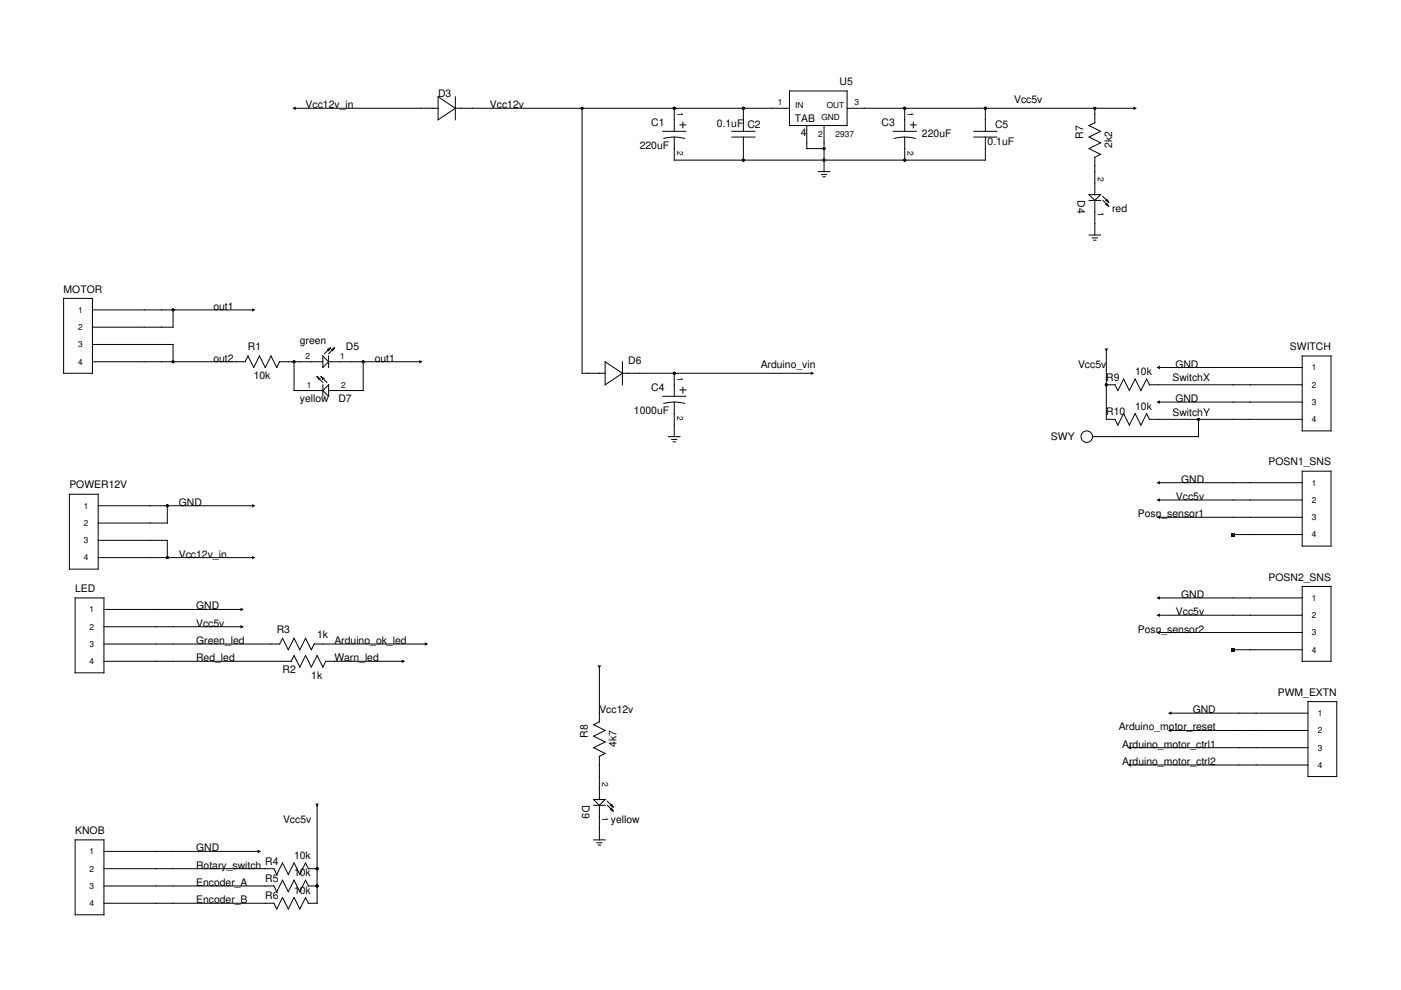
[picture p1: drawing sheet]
<svg xmlns="http://www.w3.org/2000/svg" width="297mm" height="210mm" viewBox="0 0 297 210" stroke-linecap="round" stroke-linejoin="round" font-family="sans-serif">
<g fill="none" stroke="#000" stroke-width=".21">
<path d="M167.4 19.3h12.2v7.3h-12.2zM62.3 23h30.6M92.9 20.5l3.6 2.5-3.6 2.4zM96.5 20.5v4.9M96.5 23h70.9M123.4 23v56.1h4.9M140.5 27.8h4.9M140.7 29.4a8.6 8.6 0 0 1 4.5 0M143 23v4.8M143 29.1v4.8h65.9v-4.8M144.2 26.5h1.2M144.8 25.9v1.2"/>
<path d="M155.2 27.8h4.9M155.2 29.1h4.9M157.6 23v4.8M157.6 29.1v4.8M171 26.6v4.9h3.7M173.5 36.4h2.4M174.2 37h1.1M174.5 37.5h.5M174.7 26.6v9.8M179.6 23h61.1M189.4 27.8h4.9M189.6 29.4a8.6 8.6 0 0 1 4.4 0"/>
<path d="M191.8 23v4.8M191.8 29.1v4.8M193 26.5h1.3M193.6 25.9v1.2M206.5 27.8h4.9M206.5 29.1h4.9M208.9 23v4.8M232.1 23v3l-1.2 .6 2.4 1.2-2.4 1.3 2.4 1.2-2.4 1.2 2.4 1.2-1.2 .6v8M230.9 41.3h2.4l-1.2 1.2zM230.9 42.5h2.4M230.9 49.8h2.4M231.6 50.4h1.1"/>
<path d="M231.9 50.9h.5M232.1 42.5v7.3M233.8 41.6l1.3 1.3M233.8 42.5l1.3 1.2M234.4 42.5l.7 .4M234.4 43.4l.7 .3M234.7 42.3l.4 .6M234.7 43.1l.4 .6M13.5 63.3h6.1v15.8h-6.1zM19.6 73h17.1v3.7M19.6 76.7h32.4M19.6 65.7h34.2"/>
<path d="M36.7 65.7v3.7h-17.1M52 76.7l.6-1.2 1.2 2.4 1.2-2.4 1.2 2.4 1.3-2.4 1.2 2.4 .6-1.2h9.2M62.3 76.7v6.1h6.2M67.2 79.9l1.3 1.2M67.2 79.9l.6 .3M67.2 79.9l.4 .6M68.1 79.9l1.2 1.2M68.1 79.9l.6 .3M68.1 79.9l.4 .6M68.5 75.5l1.2 1.2-1.2 1.2zM69.7 76.7h19.5M69.7 75.5v2.4"/>
<path d="M70 73.8l-1.2 1.2M70 73.8l-.6 .3M70 73.8l-.3 .6M70.9 73.8l-1.2 1.2M70.9 73.8l-.6 .3M70.9 73.8l-.4 .6M77 76.7v6.1h-7.3M128.3 76.7l3.7 2.4-3.7 2.5zM132 76.7v4.9M132 79.1h40.3M143 79.1v4.9M234.6 74.3v14.6h1.8l.6 1.2 1.2-2.4 1.2 2.4 1.3-2.4 1.2 2.4 1.2-2.4"/>
<path d="M245.6 77.9h30.5M276.1 75.5h6.1v15.9h-6.1zM68.5 81.6v2.4M69.7 81.6v2.4l-1.2-1.2zM140.5 84h4.9M140.7 85.5a8.5 8.5 0 0 1 4.5 0M141.7 92.6h2.5M142.4 93.2h1.1M142.7 93.7h.5M143 85.2v7.4M144.2 82.7h1.2M144.8 82.1v1.2"/>
<path d="M243.1 80.4l.6 1.2h32.4M243.1 87.7l.6 1.2h32.4M243.1 80.4l-1.2 2.4-1.2-2.4-1.3 2.4-1.2-2.4-1.2 2.4-.6-1.2h-1.8M245.6 85.2h30.5M254.1 88.9v3.7h-22.5M276.1 99.9h6.1v15.9h-6.1zM14.7 104.8h6.1v15.9h-6.1zM20.8 114.6h14.7v3.6M20.8 107.2h33M20.8 118.2h33M35.5 107.2v3.7h-14.7M245.6 106h30.5"/>
<path d="M245.6 109.7h30.5M245.6 102.3h30.5M261.4 113.3h14.7M15.9 126.8h6.1v15.9h-6.1zM22 129.2h29.4M22 132.9h29.4M22 136.5h37.3l.6-1.2 1.2 2.5 1.2-2.5 1.3 2.5 1.2-2.5 1.2 2.5 .6-1.3h23.8M245.6 126.8h30.5M245.6 130.4h30.5M245.6 134.1h30.5M261.4 137.8h14.7M276.1 124.3h6.1v15.9h-6.1z"/>
<path d="M22 140.2h39.8l.6-1.2 1.2 2.4 1.2-2.4 1.2 2.4 1.2-2.4 1.3 2.4 .6-1.2h16.5M127.1 153l-1.2 .6 2.4 1.3-2.4 1.2 2.4 1.2-2.4 1.2 2.4 1.3-1.2 .6v9.1M127.1 141.4v11.7M239.4 158.5h37.9M248 154.9h29.3M248 151.2h29.3M277.3 148.8h6.1v15.8h-6.1zM15.9 178.1h6.1v15.9h-6.1zM67.2 170.7v20.8h-1.8M125.9 169.5h2.4l-1.2 1.2zM125.9 170.7h2.4M125.9 178.1h2.4"/>
<path d="M126.5 178.7h1.1M126.8 179.2h.5M127.1 170.7v7.4M128.8 169.9l1.2 1.2M128.8 170.7l1.2 1.3M129.4 170.7l.6 .4M129.4 171.6l.6 .4M129.6 170.5l.4 .6M129.6 171.4l.4 .6M239.4 162.2h37.9M22 184.2h36.1l.6 1.2 1.2-2.4 1.2 2.4 1.2-2.4 1.3 2.4 1.2-2.4 .6 1.2M22 187.8h36.1l.6 1.3 1.2-2.5 1.2 2.5 1.2-2.5 1.3 2.5 1.2-2.5 .6 1.2"/>
<path d="M22 191.5h36.1l.6 1.2 1.2-2.4 1.2 2.4 1.2-2.4 1.3 2.4 1.2-2.4 .6 1.2M22 180.5h33M65.4 184.2h1.8M65.4 187.8h1.8"/>
<circle cx="230.4" cy="92.6" r="1.22"/>
</g>
<g fill="#000">
<path d="M62 23l.7-.4v.7zM240.3 22.6l.7 .4-.7 .3zM53.4 65.3l.8 .4-.8 .4zM88.8 76.3l.8 .4-.8 .4zM171.9 78.8l.7 .3-.7 .4zM234.2 73.9h.7l-.3 .7zM245.2 77.9l.7-.3v.7zM245.2 85.2l.7-.3v.7zM53.4 106.9l.8 .3-.8 .4zM53.4 117.9l.8 .3-.8 .4zM245.2 106l.7-.4v.8zM245.2 109.7l.7-.4v.7z"/>
<path d="M245.2 102.3l.7-.3v.7zM261.1 113h.7v.7h-.7zM51 128.9l.7 .3-.7 .4zM51 132.5l.7 .4-.7 .4zM90.1 136.2l.7 .3-.7 .4zM245.2 130.4l.7-.3v.7zM245.2 134.1l.7-.4v.8zM245.2 126.8l.7-.4v.7zM261.1 137.4h.7v.7h-.7zM85.2 139.8l.7 .4-.7 .4zM126.7 141.1h.7l-.3 .7zM239.1 158.5l.7-.3v.7z"/>
<path d="M247.6 154.9l.8-.4v.7zM247.6 151.2l.8-.4v.8zM66.9 170.4h.7l-.4 .7zM239.1 162.2l.7-.4v.8zM54.6 180.2l.8 .3-.8 .4z"/>
<circle cx="123.4" cy="23" r=".31"/>
<circle cx="143" cy="23" r=".31"/>
<circle cx="157.6" cy="23" r=".31"/>
<circle cx="157.6" cy="33.9" r=".31"/>
<circle cx="174.7" cy="31.5" r=".31"/>
<circle cx="174.7" cy="33.9" r=".31"/>
<circle cx="191.8" cy="23" r=".31"/>
<circle cx="191.8" cy="33.9" r=".31"/>
<circle cx="208.9" cy="23" r=".31"/>
<circle cx="232.1" cy="23" r=".31"/>
<circle cx="36.7" cy="76.7" r=".31"/>
<circle cx="36.7" cy="65.7" r=".31"/>
<circle cx="62.3" cy="76.7" r=".31"/>
<circle cx="77" cy="76.7" r=".31"/>
<circle cx="143" cy="79.1" r=".31"/>
<circle cx="234.6" cy="81.6" r=".31"/>
<circle cx="254.1" cy="88.9" r=".31"/>
<circle cx="35.5" cy="118.2" r=".31"/>
<circle cx="35.5" cy="107.2" r=".31"/>
<circle cx="67.2" cy="187.8" r=".31"/>
<circle cx="67.2" cy="184.2" r=".31"/>
</g>
<g font-size="2.2">
<text x="64.8" y="23">Vcc12v_in</text>
<text x="92.9" y="20.5">D3</text>
<text x="103.9" y="23">Vcc12v</text>
<text x="178" y="18.1">U5</text>
<text x="215" y="21.7">Vcc5v</text>
<text x="138.1" y="26.6">C1</text>
<text x="152" y="27">0.1uF</text>
<text x="158.5" y="27">C2</text>
<text x="168.5" y="25.8">TAB</text>
<text x="169.8" y="28.8">4</text>
<text x="186.9" y="26.6">C3</text>
<text x="195.5" y="29.1">220uF</text>
<text x="211" y="27">C5</text>
<text x="229.7" y="29.4" transform="rotate(-90 229.7 29.4)">R7</text>
<text x="135.6" y="31.5">220uF</text>
<text x="209.4" y="30.7">0.1uF</text>
<text x="235.8" y="31.4" transform="rotate(-90 235.8 31.4)">2k2</text>
<text x="228.5" y="42.5" transform="rotate(90 228.5 42.5)">D4</text>
<text x="235.8" y="44.9">red</text>
<text x="13.5" y="62">MOTOR</text>
<text x="45.2" y="65.7">out1</text>
<text x="45.2" y="76.7">out2</text>
<text x="52.6" y="74.3">R1</text>
<text x="63.6" y="73">green</text>
<text x="73.3" y="74.3">D5</text>
<text x="79.4" y="76.7">out1</text>
<text x="133.2" y="77.1">D6</text>
<text x="161.3" y="77.9">Arduino_vin</text>
<text x="228.6" y="77.9">Vcc5v</text>
<text x="249.2" y="77.9">GND</text>
<text x="273.5" y="74.3">SWITCH</text>
<text x="53.8" y="80.4">10k</text>
<text x="138.1" y="82.8">C4</text>
<text x="234.6" y="80.8">R9</text>
<text x="240.7" y="79.5">10k</text>
<text x="248.6" y="80.8">SwitchX</text>
<text x="63.6" y="85.2">yellow</text>
<text x="71.7" y="85.2">D7</text>
<text x="134.4" y="87.7">1000uF</text>
<text x="234.6" y="88.1">R10</text>
<text x="240.7" y="86.9">10k</text>
<text x="248.6" y="88.1">SwitchY</text>
<text x="249.2" y="85.2">GND</text>
<text x="222.8" y="93.2">SWY</text>
<text x="269" y="98.7">POSN1_SNS</text>
<text x="14.7" y="103.6">POWER12V</text>
<text x="37.9" y="107.2">GND</text>
<text x="249.3" y="106">Vcc5v</text>
<text x="250.4" y="102.3">GND</text>
<text x="241.2" y="109.7">Posn_sensor1</text>
<text x="37.9" y="118.2">Vcc12v_in</text>
<text x="15.9" y="125.6">LED</text>
<text x="269" y="123.1">POSN2_SNS</text>
<text x="41.6" y="129.2">GND</text>
<text x="249.3" y="130.4">Vcc5v</text>
<text x="250.4" y="126.8">GND</text>
<text x="41.6" y="132.9">Vcc5v</text>
<text x="41.6" y="136.5">Green_led</text>
<text x="58.7" y="134.1">R3</text>
<text x="67.2" y="135.3">1k</text>
<text x="70.9" y="136.5">Arduino_ok_led</text>
<text x="241.2" y="134.1">Posn_sensor2</text>
<text x="41.6" y="140.2">Red_led</text>
<text x="59.9" y="142.7">R2</text>
<text x="66" y="143.9">1k</text>
<text x="70.9" y="140.2">Warn_led</text>
<text x="270.9" y="147.5">PWM_EXTN</text>
<text x="127.1" y="151.2">Vcc12v</text>
<text x="237.2" y="154.9">Arduino_motor_reset</text>
<text x="252.9" y="151.2">GND</text>
<text x="124.6" y="156.5" transform="rotate(-90 124.6 156.5)">R8</text>
<text x="130.7" y="158.4" transform="rotate(-90 130.7 158.4)">4k7</text>
<text x="237.9" y="158.5">Arduino_motor_ctrl1</text>
<text x="237.9" y="162.2">Arduino_motor_ctrl2</text>
<text x="123.4" y="170.7" transform="rotate(90 123.4 170.7)">D9</text>
<text x="15.9" y="176.9">KNOB</text>
<text x="60" y="174.4">Vcc5v</text>
<text x="129.5" y="174.4">yellow</text>
<text x="41.6" y="184.2">Rotary_switch</text>
<text x="41.6" y="180.5">GND</text>
<text x="56.2" y="183.4">R4</text>
<text x="62.3" y="182.1">10k</text>
<text x="62.3" y="185.8">10k</text>
<text x="41.6" y="187.8">Encoder_A</text>
<text x="41.6" y="191.5">Encoder_B</text>
<text x="56.2" y="187">R5</text>
<text x="56.2" y="190.7">R6</text>
<text x="62.3" y="189.5">10k</text>
</g>
<g font-size="1.8">
<text x="143.6" y="23.8" transform="rotate(90 143.6 23.8)">1</text>
<text x="164.9" y="22.3">1</text>
<text x="168.6" y="23">IN</text>
<text x="175.3" y="23">OUT</text>
<text x="181.2" y="22.3">3</text>
<text x="192.4" y="23.8" transform="rotate(90 192.4 23.8)">1</text>
<text x="173.5" y="29.1">2</text>
<text x="174.2" y="25.4">GND</text>
<text x="177.2" y="29.1">2937</text>
<text x="143.6" y="32.1" transform="rotate(90 143.6 32.1)">2</text>
<text x="192.4" y="32.1" transform="rotate(90 192.4 32.1)">2</text>
<text x="232.7" y="37.6" transform="rotate(90 232.7 37.6)">2</text>
<text x="232.7" y="44.9" transform="rotate(90 232.7 44.9)">1</text>
<text x="16.5" y="70">2</text>
<text x="16.5" y="66.3">1</text>
<text x="16.5" y="73.6">3</text>
<text x="16.5" y="77.3">4</text>
<text x="64.8" y="76.1">2</text>
<text x="72.1" y="76.1">1</text>
<text x="65" y="82.2">1</text>
<text x="72.4" y="82.2">2</text>
<text x="143.6" y="80" transform="rotate(90 143.6 80)">1</text>
<text x="278.2" y="82.2">2</text>
<text x="278.2" y="78.5">1</text>
<text x="143.6" y="88.3" transform="rotate(90 143.6 88.3)">2</text>
<text x="278.2" y="85.9">3</text>
<text x="278.2" y="89.5">4</text>
<text x="17.8" y="107.8">1</text>
<text x="278.2" y="106.6">2</text>
<text x="278.2" y="103">1</text>
<text x="17.8" y="111.5">2</text>
<text x="278.2" y="110.3">3</text>
<text x="278.2" y="114">4</text>
<text x="17.8" y="115.2">3</text>
<text x="17.8" y="118.8">4</text>
<text x="19" y="129.8">1</text>
<text x="278.2" y="131.1">2</text>
<text x="278.2" y="127.4">1</text>
<text x="19" y="137.2">3</text>
<text x="19" y="133.5">2</text>
<text x="278.2" y="134.7">3</text>
<text x="19" y="140.8">4</text>
<text x="278.2" y="138.4">4</text>
<text x="279.4" y="155.5">2</text>
<text x="279.4" y="151.8">1</text>
<text x="279.4" y="159.1">3</text>
<text x="127.7" y="165.9" transform="rotate(90 127.7 165.9)">2</text>
<text x="279.4" y="162.8">4</text>
<text x="127.7" y="173.2" transform="rotate(90 127.7 173.2)">1</text>
<text x="19" y="184.8">2</text>
<text x="19" y="181.1">1</text>
<text x="19" y="188.5">3</text>
<text x="19" y="192.1">4</text>
</g>
</svg>
